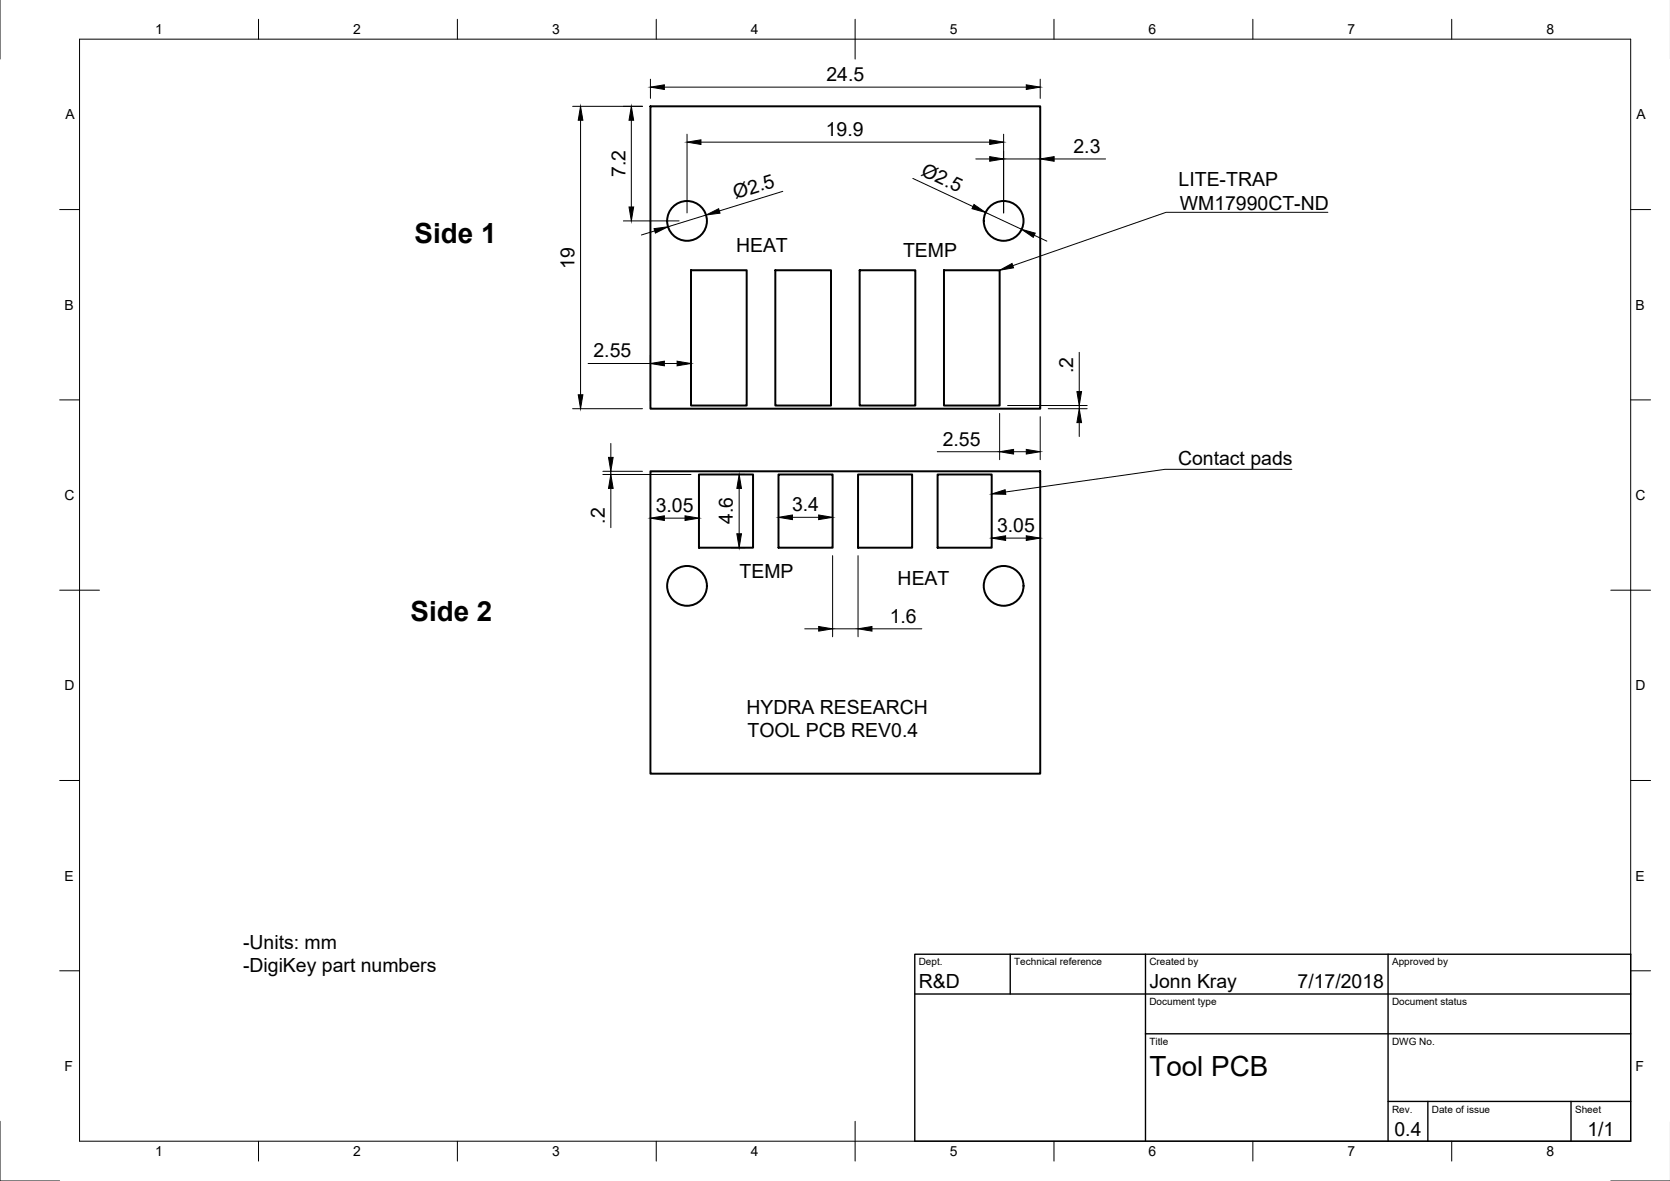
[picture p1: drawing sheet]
<svg xmlns="http://www.w3.org/2000/svg" width="420mm" height="297mm" viewBox="0 0 420 297" stroke-linecap="round" stroke-linejoin="round" font-family="sans-serif">
<!-- layer: Visible -->
<g fill="none" stroke="#000" stroke-width=".5">
<path d="M163.6 26.7h98.1v76.1h-98.1zM173.9 68h14v34h-14zM195.1 68h14v34h-14zM216.3 68h14v34h-14zM237.5 68h14v34h-14zM163.6 118.5h98.1v76.1h-98.1zM175.9 119.3h13.6v18.5h-13.6zM195.9 119.3h13.6v18.5h-13.6zM215.9 119.3h13.6v18.5h-13.6zM235.9 119.3h13.6v18.5h-13.6z"/>
<circle cx="172.9" cy="55.6" r="5"/>
<circle cx="252.5" cy="55.6" r="5"/>
<circle cx="172.9" cy="147.4" r="5"/>
<circle cx="252.5" cy="147.4" r="5"/>
</g>
<!-- layer: Border -->
<g fill="none" stroke="#000" stroke-width=".25">
<path d="M0 -.1v15M20 9.9h390.3v277.1h-390.3zM65 4.8v5.1M115.1 4.8v5.1M165.1 4.8v5.1M215.1 4.8v10.1M265.2 4.8v5.1M315.2 4.8v5.1M365.2 4.8v5.1M15 52.7h5M410.3 52.7h5M15 100.6h5"/>
<path d="M410.3 100.6h5M15 148.4h10M405.3 148.4h10M15 196.3h5M410.3 196.3h5M15 244.2h5M410.3 244.2h5M0 282v15h15M65 287v5M115.1 287v5M165.1 287v5M215.1 282v10"/>
<path d="M265.2 287v5M315.2 287v5M365.2 287v5M405.3 297h14.9"/>
</g>
<!-- layer: TitleBlock -->
<path d="M230.2 240h180.1v47h-180.1zM230.2 250h180.1M254.2 240v10M288.2 240v47M349.2 240v47M288.2 260h122.1M349.2 277h61.1M359.2 277v10M395.3 277v10" fill="none" stroke="#000" stroke-width=".35"/>
<!-- layer: Dimensions -->
<g fill="none" stroke="#000" stroke-width=".25">
<path d="M163.6 19.9v4.8M261.7 19.9v4.8M144.1 26.7h17.5M146.1 30.2v69.1M158.8 30.2v21.9M167.1 21.9h91.1M172.9 33.7v19.9M176.4 35.8h72.6M245.5 40h3.5M252.5 33.7v19.9M252.5 40h9.2M265.2 40h13"/>
<path d="M156.8 55.6h14M164.7 58.1l-3.3 1M177.6 54.1l-9.5 2.9M197 48.1l-16 5M229.7 44.9l15.1 7.1M248 53.4l9 4.3M260.2 59.2l3.2 1.5M148 91.4h15.6M163.6 89.4v11.4M167.1 91.4h3.2M173.9 89.4v10.6M271.5 88.6v9.9"/>
<path d="M144.1 102.8h17.5M151.7 119.3h22.2M151.7 118.5h9.9M153.7 111.5v3.5M153.7 118.5v.8M184 119.3h3.5M235.8 113.6h15.7M251.5 104v11.6M253.5 102h20M255 113.6h3.2M261.7 104.8v10.8M263.7 102.8h9.8"/>
<path d="M271.5 102v.8M271.5 106.3v3.5M153.7 122.8v9.9M167.1 130.3h5.2M184 137.8h3.5M186 122.8v11.5M199.4 130.1h6.6M209.5 139.8v20.4M215.9 139.8v20.4M253 135.3h5.2M202.5 158.2h3.5M209.5 158.2h6.4"/>
<path d="M219.4 158.2h12.5"/>
</g>
<g fill="#000" stroke="#000" stroke-width=".25">
<path d="M146.1 26.7l.5 3.5h-1.1zM158.8 26.7l.6 3.5h-1.1zM163.6 21.9l3.5-.6v1.2zM172.9 35.8l3.5-.6v1.1zM249 35.2l3.5 .6-3.5 .5zM249 39.4l3.5 .6-3.5 .6zM258.2 21.3l3.5 .6-3.5 .6zM261.7 40l3.5-.6v1.2zM158.3 52.1h1.1l-.6 3.5zM164.6 57.5l3.5-.5-3.2 1.6zM177.6 54.1l3.2-1.6 .4 1.1zM245 51.4l3 2-3.4-.9z"/>
<path d="M257 57.7l3.5 .9-.5 1.1zM145.5 99.3h1.1l-.5 3.5zM163.6 91.4l3.5-.6v1.2zM170.3 90.8l3.6 .6-3.6 .6zM270.9 98.5h1.2l-.6 3.5zM153.1 115h1.2l-.6 3.5zM251.5 113.6l3.5-.6v1.2zM258.2 113l3.5 .6-3.5 .6zM271.5 102.8l.6 3.5h-1.2zM153.7 119.3l.6 3.5h-1.2zM163.6 130.3l3.5-.6v1.2zM172.3 129.7l3.6 .6-3.6 .6z"/>
<path d="M185.4 134.3h1.1l-.5 3.5zM186 119.3l.5 3.5h-1.1zM195.9 130.1l3.5-.6v1.2zM206 129.5l3.5 .6-3.5 .6zM249.5 135.3l3.5-.5v1.1zM258.2 134.8l3.5 .5-3.5 .6zM206 157.6l3.5 .6-3.5 .5zM215.9 158.2l3.5-.6v1.1z"/>
</g>
<!-- layer: Annotations -->
<path d="M251.5 68l3.1-1.7 .4 1.1zM249.5 124.2l3.4-1 .2 1.1z" fill="#000" stroke="#000" stroke-width=".25"/>
<path d="M334.1 53.4h-40.7l-38.6 13.4M325 118h-31.9l-40.1 5.7" fill="none" stroke="#000" stroke-width=".25"/>
<g font-size="7">
<text x="104.3" y="61.1">Side 1</text>
<text x="103.3" y="156.1">Side 2</text>
<text x="289.2" y="270.5">Tool PCB</text>
</g>
<g font-size="4.9">
<text x="207.9" y="20.4">24.5</text>
<text x="207.8" y="34.2">19.9</text>
<text x="270.1" y="38.4">2.3</text>
<text x="157.3" y="44.5" transform="rotate(-90 157.3 44.5)">7.2</text>
<text x="231.5" y="43.9" transform="rotate(25 231.5 43.9)">Ø2.5</text>
<text x="296.5" y="46.8">LITE-TRAP</text>
<text x="185.1" y="50.1" transform="rotate(-17 185.1 50.1)">Ø2.5</text>
<text x="296.8" y="52.7">WM17990CT-ND</text>
<text x="185.2" y="63.4">HEAT</text>
<text x="227.2" y="64.6">TEMP</text>
<text x="144.5" y="67.6" transform="rotate(-90 144.5 67.6)">19</text>
<text x="149.3" y="89.9">2.55</text>
<text x="270" y="93.9" transform="rotate(-90 270 93.9)">.2</text>
<text x="237.2" y="112.1">2.55</text>
<text x="296.4" y="117.1">Contact pads</text>
<text x="152.2" y="131.7" transform="rotate(-90 152.2 131.7)">.2</text>
<text x="165" y="128.8">3.05</text>
<text x="184.4" y="131.9" transform="rotate(-90 184.4 131.9)">4.6</text>
<text x="199.3" y="128.5">3.4</text>
<text x="250.8" y="133.8">3.05</text>
<text x="186.1" y="145.3">TEMP</text>
<text x="225.8" y="147">HEAT</text>
<text x="223.9" y="156.6">1.6</text>
<text x="187.8" y="179.6">HYDRA RESEARCH</text>
<text x="188.1" y="185.5">TOOL PCB REV0.4</text>
<text x="61.1" y="238.7">-Units: mm</text>
<text x="61.1" y="244.5">-DigiKey part numbers</text>
<text x="231.2" y="248.5">R&amp;D</text>
<text x="289.2" y="248.5">Jonn Kray</text>
<text x="326.5" y="248.5">7/17/2018</text>
<text x="350.8" y="285.7">0.4</text>
<text x="399.4" y="285.7">1/1</text>
</g>
<g font-size="3.5">
<text x="39" y="8.6">1</text>
<text x="88.9" y="8.6">2</text>
<text x="138.9" y="8.6">3</text>
<text x="188.9" y="8.6">4</text>
<text x="239" y="8.6">5</text>
<text x="288.9" y="8.6">6</text>
<text x="339" y="8.6">7</text>
<text x="389.1" y="8.6">8</text>
<text x="16.4" y="30">A</text>
<text x="411.7" y="30">A</text>
<text x="16.2" y="77.9">B</text>
<text x="411.5" y="77.9">B</text>
<text x="16.3" y="125.8">C</text>
<text x="411.5" y="125.8">C</text>
<text x="16.2" y="173.6">D</text>
<text x="411.5" y="173.6">D</text>
<text x="16.3" y="221.5">E</text>
<text x="411.5" y="221.5">E</text>
<text x="16.3" y="269.4">F</text>
<text x="411.5" y="269.4">F</text>
<text x="39" y="290.8">1</text>
<text x="88.9" y="290.8">2</text>
<text x="138.9" y="290.8">3</text>
<text x="188.9" y="290.8">4</text>
<text x="239" y="290.8">5</text>
<text x="288.9" y="290.8">6</text>
<text x="339" y="290.8">7</text>
<text x="389.1" y="290.8">8</text>
</g>
<g font-size="2.5">
<text x="231.2" y="242.8">Dept.</text>
<text x="255.2" y="242.8">Technical reference</text>
<text x="289.2" y="242.8">Created by</text>
<text x="350.2" y="242.8">Approved by</text>
<text x="289.2" y="252.8">Document type</text>
<text x="350.2" y="252.8">Document status</text>
<text x="289.2" y="262.8">Title</text>
<text x="350.2" y="262.8">DWG No.</text>
<text x="350.2" y="279.8">Rev.</text>
<text x="360.2" y="279.8">Date of issue</text>
<text x="396.3" y="279.8">Sheet</text>
</g>
</svg>
